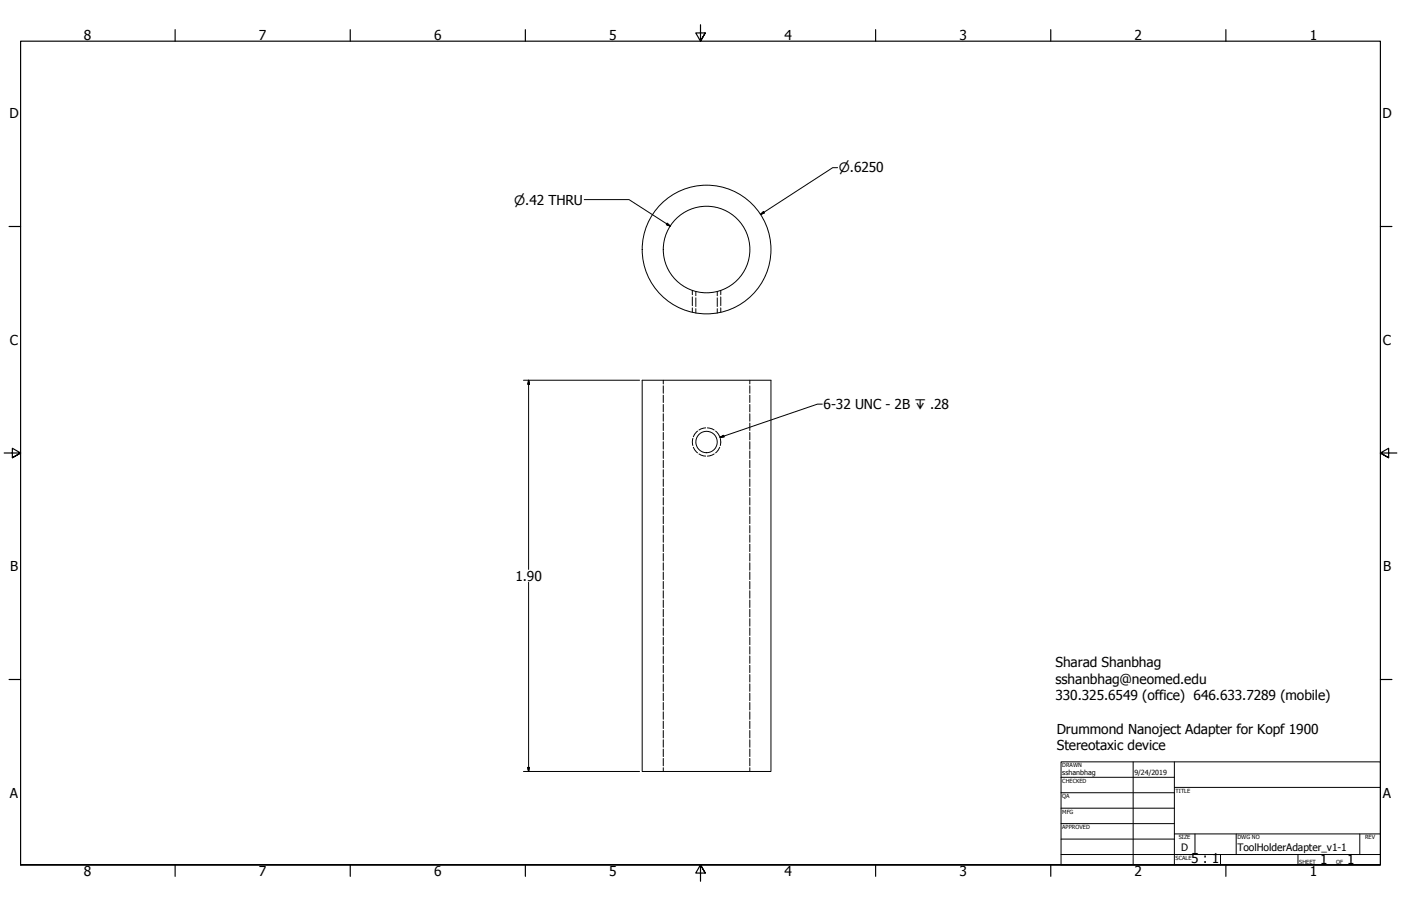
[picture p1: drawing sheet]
<svg xmlns="http://www.w3.org/2000/svg" width="864mm" height="559mm" viewBox="0 0 864 559" stroke-linecap="round" stroke-linejoin="round" font-family="sans-serif">
<!-- layer: Visible (ANSI) -->
<g fill="none" stroke="#000" stroke-width=".62">
<path d="M396 235h79v241h-79z"/>
<circle cx="436" cy="154" r="27"/>
<circle cx="436" cy="154" r="40"/>
<circle cx="436" cy="273" r="7"/>
</g>
<!-- layer: Hidden Narrow (ANSI) -->
<g fill="none" stroke="#000" stroke-width=".62">
<path d="M427 179v3M444 179v3M427 183v6M427 190v3M444 183v6M444 190v3M427 270v5M427 276l3 3M430 266l-3 3M431 280l4 1M435 264l-4 1M436 264l4 1"/>
<path d="M440 280l-4 1M441 266l3 3M444 276l-3 3M444 270v5"/>
</g>
<!-- layer: Hidden (ANSI) -->
<g fill="none" stroke="#000" stroke-width=".62">
<path d="M429 180v2M442 180v2M429 184v5M429 190v3M442 184v5M442 190v3M409 235v2M409 238v5M462 235v2M462 238v5M409 244v4M409 249v5"/>
<path d="M409 255v5M462 244v4M462 249v5M462 255v5M409 261v5M409 267v4M409 272v5M409 278v5M462 261v5M462 267v4M462 272v5M462 278v5"/>
<path d="M409 284v5M409 290v4M409 295v5M462 284v5M462 290v4M462 295v5M409 301v5M409 307v4M409 313v4M409 318v5M462 301v5M462 307v4"/>
<path d="M462 313v4M462 318v5M409 324v5M409 330v4M409 336v4M462 324v5M462 330v4M462 336v4M409 341v5M409 347v5M409 353v4M409 359v4"/>
<path d="M462 341v5M462 347v5M462 353v4M462 359v4M409 364v5M409 370v5M409 376v4M462 364v5M462 370v5M462 376v4M409 382v4M409 387v5"/>
<path d="M409 393v5M409 399v4M462 382v4M462 387v5M462 393v5M462 399v4M409 405v4M409 410v5M409 416v5M462 405v4M462 410v5M462 416v5"/>
<path d="M409 422v4M409 428v4M409 433v5M409 439v5M462 422v4M462 428v4M462 433v5M462 439v5M409 445v4M409 451v4M409 456v5M462 445v4"/>
<path d="M462 451v4M462 456v5M409 462v5M409 468v4M409 473v3M462 462v5M462 468v4M462 473v3"/>
</g>
<!-- layer: Border (ANSI) -->
<g fill="none" stroke="#000" stroke-width=".72">
<path d="M108 18v7M216 18v7M324 18v7M432 15v10l-3-5h6l-3 5 3-5M540 18v7M648 18v7M756 18v7M6 140h7M851 140h7M3 279h10l-5-3v6l5-3-5 3M861 279h-10l5-3v6l-5-3 5 3M6 419h7"/>
<path d="M851 419h7M13 533v-508h838v508h-838h838M108 533v8M216 533v8M324 533v8M435 538l-3-5 3 5h-6l3-5v11M540 533v8M648 533v8M756 533v8"/>
</g>
<!-- layer: Title (ANSI) -->
<g fill="none" stroke="#000" stroke-width=".62">
<path d="M654 470h197v63h-197zM654 479h70M698 470v63M724 470v63M654 489h70M654 498h70M724 486h127M654 508h70M654 518h70M724 514h127M737 514v13M762 514v13"/>
<path d="M838 514v13M654 527h197M752 527v6M800 527v6"/>
</g>
<!-- layer: Dimension (ANSI) -->
<path d="M516 103h-3l-44 29M469 132l2-1zM323 235h71M326 235v2h-1zM326 235v116M326 359v117M323 476h71M325 473h1v3z" fill="none" stroke="#000" stroke-width=".62"/>
<path d="M469 132l2-1zM326 235v2zM326 235v2h-1zM325 473l1 3zM325 473h1v3z" fill="#000" stroke="#000" stroke-width=".62"/>
<!-- layer: Symbol (ANSI) -->
<path d="M360 123h28l25 16M411 138l2 1h-2zM507 249h-3l-60 21M444 270l2-1z" fill="none" stroke="#000" stroke-width=".62"/>
<path d="M411 139h2zM411 138l2 1h-2zM444 270l2-1z" fill="#000" stroke="#000" stroke-width=".62"/>
<g font-size="8.4">
<text x="52" y="24">8</text>
<text x="160" y="24">7</text>
<text x="268" y="24">6</text>
<text x="376" y="24">5</text>
<text x="483" y="24">4</text>
<text x="591" y="24">3</text>
<text x="699" y="24">2</text>
<text x="807" y="24">1</text>
<text x="6" y="73">D</text>
<text x="852" y="73">D</text>
<text x="6" y="213">C</text>
<text x="852" y="213">C</text>
<text x="508" y="252">6-32 UNC - 2B ↧ .28</text>
<text x="6" y="352">B</text>
<text x="853" y="352">B</text>
<text x="318" y="358">1.90</text>
<text x="651" y="412">Sharad Shanbhag</text>
<text x="651" y="422">sshanbhag@neomed.edu</text>
<text x="651" y="432">330.325.6549 (office) 646.633.7289 (mobile)</text>
<text x="651" y="453">Drummond Nanoject Adapter for Kopf 1900</text>
<text x="651" y="463">Stereotaxic device</text>
<text x="6" y="492">A</text>
<text x="852" y="492">A</text>
<text x="734" y="533">5 : 1</text>
<text x="814" y="533">1</text>
<text x="830" y="533">1</text>
<text x="52" y="541">8</text>
<text x="160" y="541">7</text>
<text x="268" y="541">6</text>
<text x="376" y="541">5</text>
<text x="483" y="541">4</text>
<text x="591" y="541">3</text>
<text x="699" y="541">2</text>
<text x="807" y="541">1</text>
</g>
<g font-size="8">
<text x="517" y="106">⌀.6250</text>
<text x="317" y="126">⌀.42 THRU</text>
</g>
<g font-size="6.3">
<text x="728" y="525">D</text>
<text x="763" y="525">ToolHolderAdapter_v1-1</text>
</g>
<g font-size="4.4">
<text x="655" y="478">sshanbhag</text>
<text x="699" y="478">9/24/2019</text>
</g>
<g font-size="3.5">
<text x="655" y="473">DRAWN</text>
<text x="655" y="483">CHECKED</text>
<text x="725" y="489">TITLE</text>
<text x="655" y="492">QA</text>
<text x="655" y="502">MFG</text>
<text x="655" y="511">APPROVED</text>
<text x="727" y="518">SIZE</text>
<text x="763" y="518">DWG NO</text>
<text x="841" y="518">REV</text>
<text x="725" y="530">SCALE</text>
<text x="801" y="533">SHEET</text>
<text x="824" y="533">OF</text>
</g>
</svg>
